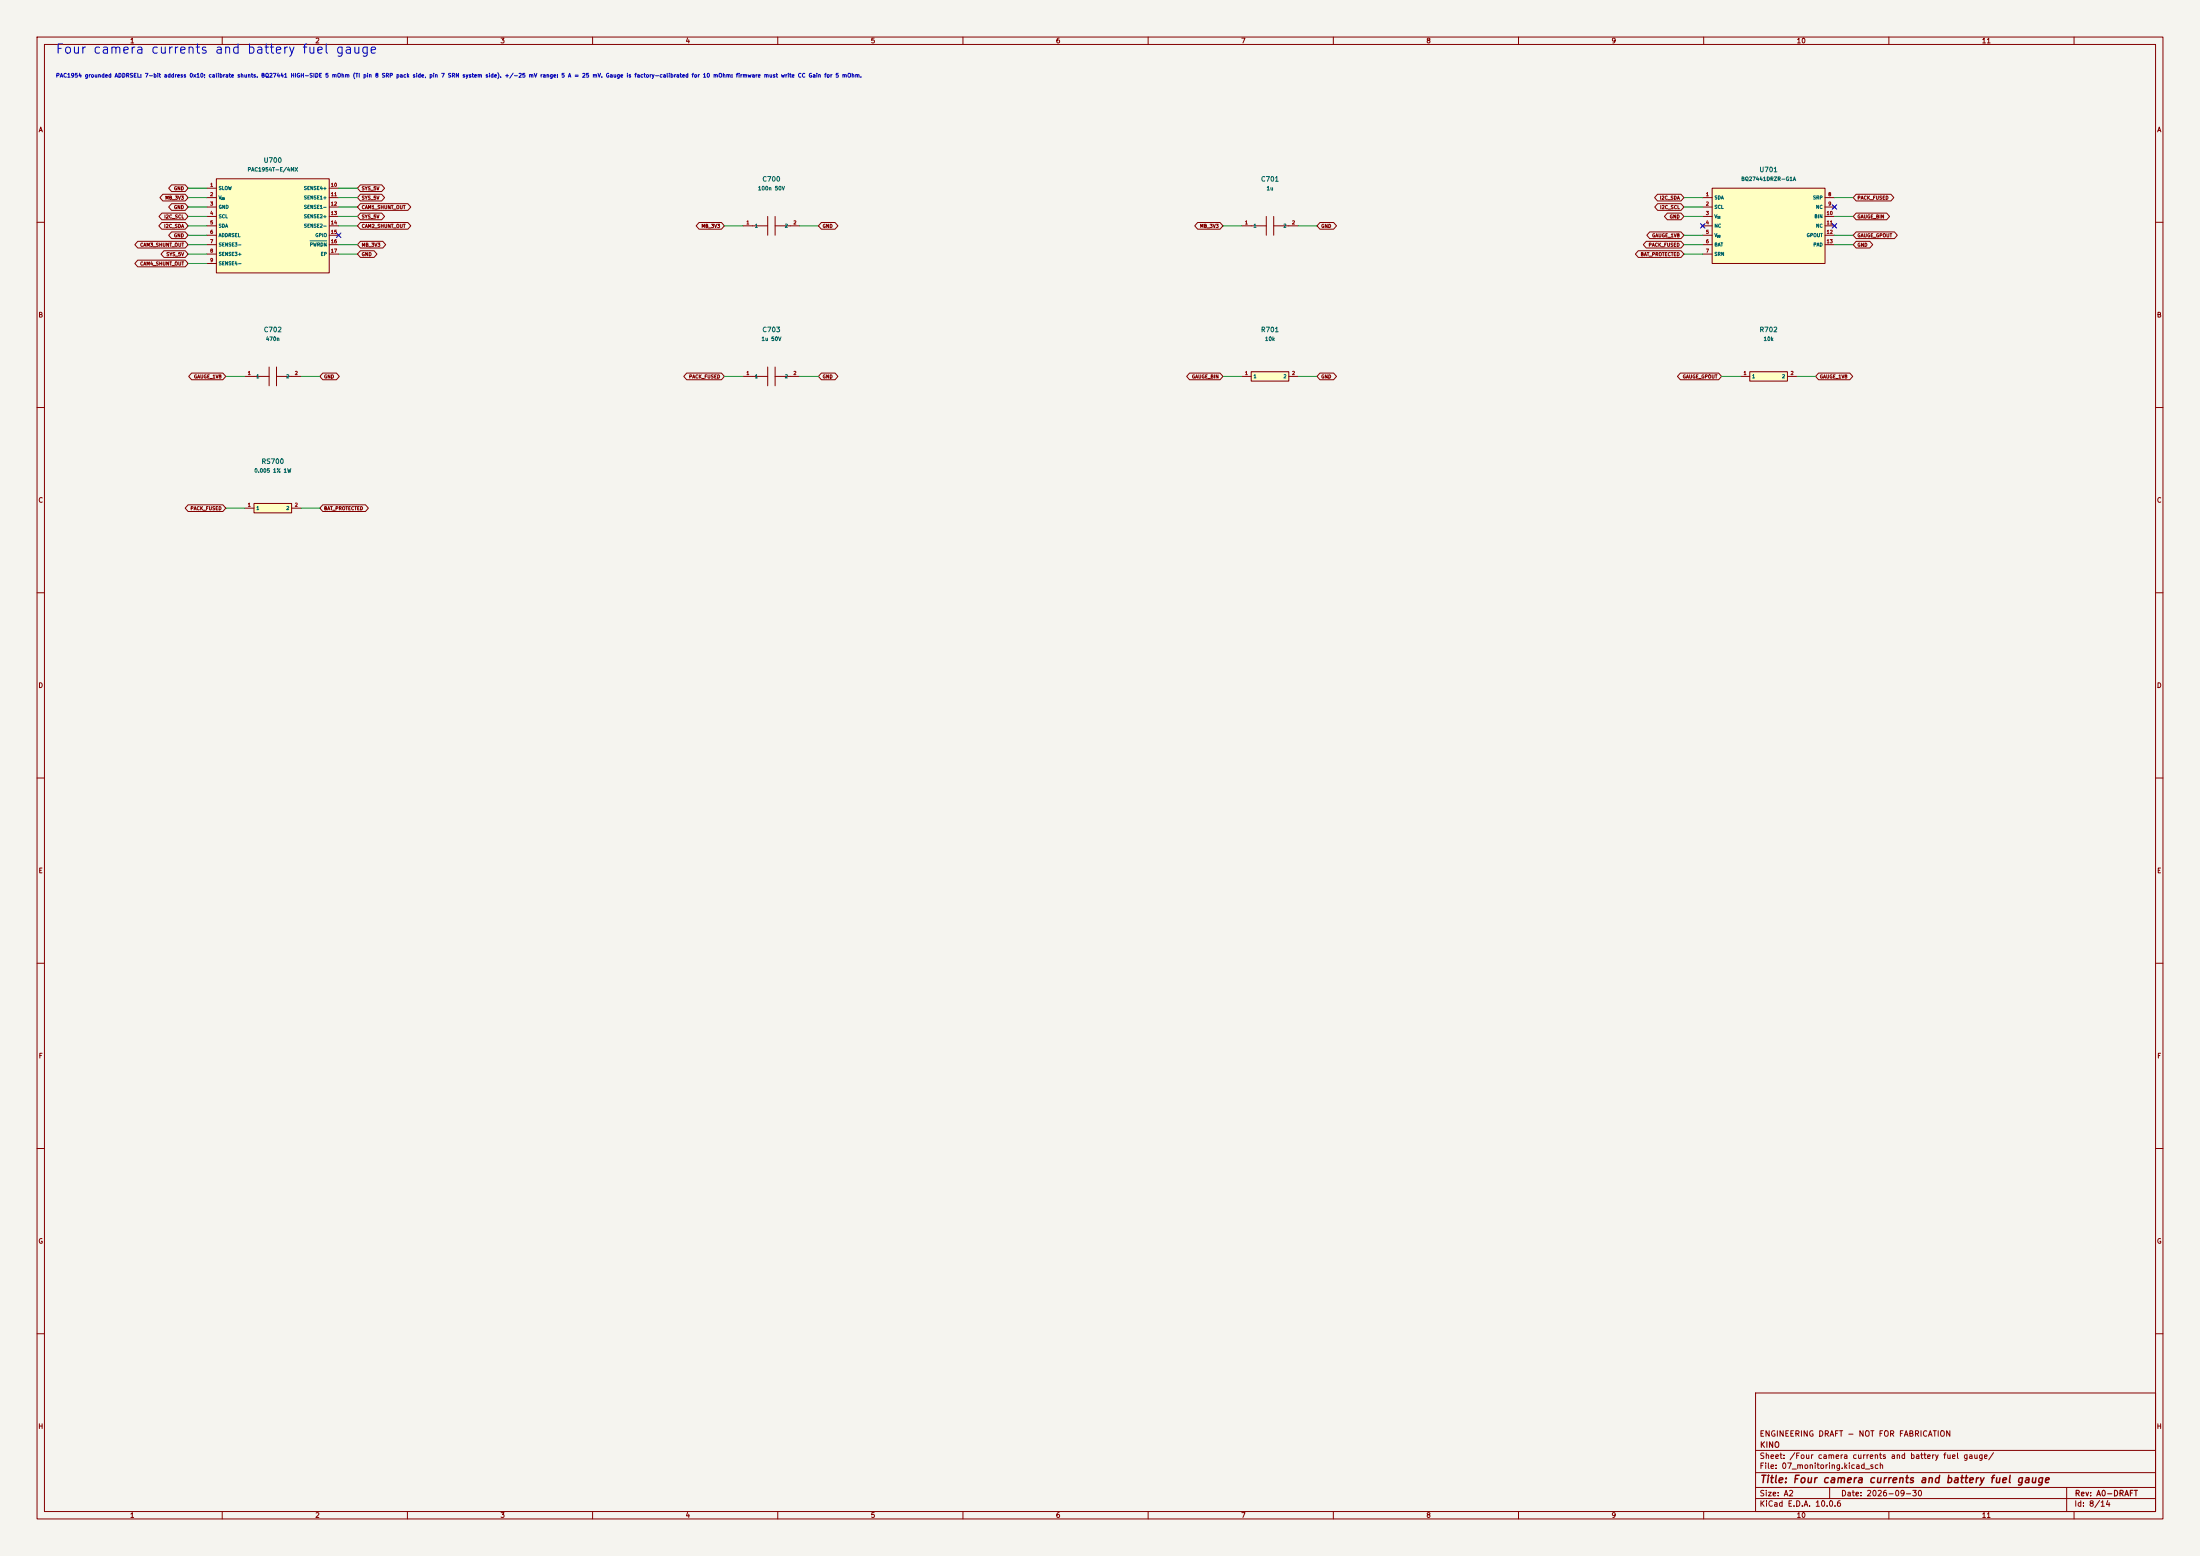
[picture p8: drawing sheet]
(kicad_sch (version 20250114) (generator "eeschema") (generator_version "10.0") (paper "A2")
  (title_block (title "Four camera currents and battery fuel gauge") (date "2026-09-30") (rev "A0-DRAFT")
   (company "KINO") (comment 1 "ENGINEERING DRAFT - NOT FOR FABRICATION"))
(lib_symbols (symbol "KINO_A0:U700" (pin_names (offset 0.508)) (in_bom yes) (on_board yes)
   (property "Reference" "U" (at 0 16.509999999999998 0) (effects (font (size 1.27 1.27))))
   (property "Value" "PAC1954T-E/4MX" (at 0 13.969999999999999 0) (effects (font (size 1.0 1.0))))
   (property "Footprint" "KINO_A0:VQFN-16-1EP_3x3mm_P0.5mm_EP1.1x1.1mm_Pin1Corner" (at 0 0 0) (effects (font (size 1.27 1.27)) (hide yes)))
   (property "Datasheet" "https://ww1.microchip.com/downloads/en/DeviceDoc/PAC195X-Data-Sheet-20006539.pdf" (at 0 0 0) (effects (font (size 1.27 1.27)) (hide yes)))
   (symbol "U700_0_1" (rectangle (start -15.24 12.7) (end 15.24 -12.7) (stroke (width 0.25) (type default)) (fill (type background))))
   (symbol "U700_1_1" (pin input line (at -17.78 10.16 0) (length 2.54) (name "SLOW" (effects (font (size 0.9 0.9)))) (number "1" (effects (font (size 0.9 0.9)))))(pin power_in line (at -17.78 7.62 0) (length 2.54) (name "V_{DD}" (effects (font (size 0.9 0.9)))) (number "2" (effects (font (size 0.9 0.9)))))(pin power_in line (at -17.78 5.08 0) (length 2.54) (name "GND" (effects (font (size 0.9 0.9)))) (number "3" (effects (font (size 0.9 0.9)))))(pin input line (at -17.78 2.54 0) (length 2.54) (name "SCL" (effects (font (size 0.9 0.9)))) (number "4" (effects (font (size 0.9 0.9)))))(pin bidirectional line (at -17.78 0.0 0) (length 2.54) (name "SDA" (effects (font (size 0.9 0.9)))) (number "5" (effects (font (size 0.9 0.9)))))(pin passive line (at -17.78 -2.539999999999999 0) (length 2.54) (name "ADDRSEL" (effects (font (size 0.9 0.9)))) (number "6" (effects (font (size 0.9 0.9)))))(pin input line (at -17.78 -5.08 0) (length 2.54) (name "SENSE3-" (effects (font (size 0.9 0.9)))) (number "7" (effects (font (size 0.9 0.9)))))(pin input line (at -17.78 -7.620000000000001 0) (length 2.54) (name "SENSE3+" (effects (font (size 0.9 0.9)))) (number "8" (effects (font (size 0.9 0.9)))))(pin input line (at -17.78 -10.16 0) (length 2.54) (name "SENSE4-" (effects (font (size 0.9 0.9)))) (number "9" (effects (font (size 0.9 0.9)))))(pin input line (at 17.78 10.16 180) (length 2.54) (name "SENSE4+" (effects (font (size 0.9 0.9)))) (number "10" (effects (font (size 0.9 0.9)))))(pin input line (at 17.78 7.62 180) (length 2.54) (name "SENSE1+" (effects (font (size 0.9 0.9)))) (number "11" (effects (font (size 0.9 0.9)))))(pin input line (at 17.78 5.08 180) (length 2.54) (name "SENSE1-" (effects (font (size 0.9 0.9)))) (number "12" (effects (font (size 0.9 0.9)))))(pin input line (at 17.78 2.54 180) (length 2.54) (name "SENSE2+" (effects (font (size 0.9 0.9)))) (number "13" (effects (font (size 0.9 0.9)))))(pin input line (at 17.78 0.0 180) (length 2.54) (name "SENSE2-" (effects (font (size 0.9 0.9)))) (number "14" (effects (font (size 0.9 0.9)))))(pin bidirectional line (at 17.78 -2.539999999999999 180) (length 2.54) (name "GPIO" (effects (font (size 0.9 0.9)))) (number "15" (effects (font (size 0.9 0.9)))))(pin input line (at 17.78 -5.08 180) (length 2.54) (name "~{PWRDN}" (effects (font (size 0.9 0.9)))) (number "16" (effects (font (size 0.9 0.9)))))(pin passive line (at 17.78 -7.620000000000001 180) (length 2.54) (name "EP" (effects (font (size 0.9 0.9)))) (number "17" (effects (font (size 0.9 0.9)))))))(symbol "KINO_A0:C700" (pin_names (offset 0.508)) (in_bom yes) (on_board yes)
   (property "Reference" "C" (at 0 11.43 0) (effects (font (size 1.27 1.27))))
   (property "Value" "100n 50V" (at 0 8.89 0) (effects (font (size 1.0 1.0))))
   (property "Footprint" "Capacitor_SMD:C_0603_1608Metric" (at 0 0 0) (effects (font (size 1.27 1.27)) (hide yes)))
   (property "Datasheet" "https://www.yageogroup.com/component-documentation/download/specsheet/CC0603KRX7R9BB104" (at 0 0 0) (effects (font (size 1.27 1.27)) (hide yes)))
   (symbol "C700_0_1" (polyline (pts (xy -1 -2.54) (xy -1 2.54)) (stroke (width 0.25) (type default)) (fill (type none)))(polyline (pts (xy 1 -2.54) (xy 1 2.54)) (stroke (width 0.25) (type default)) (fill (type none)))(polyline (pts (xy -5.08 0) (xy -1 0)) (stroke (width 0.15) (type default)) (fill (type none)))(polyline (pts (xy 1 0) (xy 5.08 0)) (stroke (width 0.15) (type default)) (fill (type none))))
   (symbol "C700_1_1" (pin passive line (at -7.62 0 0) (length 2.54) (name "1" (effects (font (size 0.9 0.9)))) (number "1" (effects (font (size 0.9 0.9)))))(pin passive line (at 7.62 0 180) (length 2.54) (name "2" (effects (font (size 0.9 0.9)))) (number "2" (effects (font (size 0.9 0.9)))))))(symbol "KINO_A0:C701" (pin_names (offset 0.508)) (in_bom yes) (on_board yes)
   (property "Reference" "C" (at 0 11.43 0) (effects (font (size 1.27 1.27))))
   (property "Value" "1u" (at 0 8.89 0) (effects (font (size 1.0 1.0))))
   (property "Footprint" "Capacitor_SMD:C_0603_1608Metric" (at 0 0 0) (effects (font (size 1.27 1.27)) (hide yes)))
   (property "Datasheet" "https://weblib.samsungsem.com/mlcc/mlcc-ec-data-sheet.do?partNumber=CL10A105KB8NNN" (at 0 0 0) (effects (font (size 1.27 1.27)) (hide yes)))
   (symbol "C701_0_1" (polyline (pts (xy -1 -2.54) (xy -1 2.54)) (stroke (width 0.25) (type default)) (fill (type none)))(polyline (pts (xy 1 -2.54) (xy 1 2.54)) (stroke (width 0.25) (type default)) (fill (type none)))(polyline (pts (xy -5.08 0) (xy -1 0)) (stroke (width 0.15) (type default)) (fill (type none)))(polyline (pts (xy 1 0) (xy 5.08 0)) (stroke (width 0.15) (type default)) (fill (type none))))
   (symbol "C701_1_1" (pin passive line (at -7.62 0 0) (length 2.54) (name "1" (effects (font (size 0.9 0.9)))) (number "1" (effects (font (size 0.9 0.9)))))(pin passive line (at 7.62 0 180) (length 2.54) (name "2" (effects (font (size 0.9 0.9)))) (number "2" (effects (font (size 0.9 0.9)))))))(symbol "KINO_A0:U701" (pin_names (offset 0.508)) (in_bom yes) (on_board yes)
   (property "Reference" "U" (at 0 13.97 0) (effects (font (size 1.27 1.27))))
   (property "Value" "BQ27441DRZR-G1A" (at 0 11.43 0) (effects (font (size 1.0 1.0))))
   (property "Footprint" "Package_SON:Texas_S-PDSO-N12" (at 0 0 0) (effects (font (size 1.27 1.27)) (hide yes)))
   (property "Datasheet" "http://www.ti.com/lit/ds/symlink/bq27441-g1.pdf" (at 0 0 0) (effects (font (size 1.27 1.27)) (hide yes)))
   (symbol "U701_0_1" (rectangle (start -15.24 10.16) (end 15.24 -10.16) (stroke (width 0.25) (type default)) (fill (type background))))
   (symbol "U701_1_1" (pin bidirectional line (at -17.78 7.62 0) (length 2.54) (name "SDA" (effects (font (size 0.9 0.9)))) (number "1" (effects (font (size 0.9 0.9)))))(pin input line (at -17.78 5.08 0) (length 2.54) (name "SCL" (effects (font (size 0.9 0.9)))) (number "2" (effects (font (size 0.9 0.9)))))(pin power_in line (at -17.78 2.54 0) (length 2.54) (name "V_{SS}" (effects (font (size 0.9 0.9)))) (number "3" (effects (font (size 0.9 0.9)))))(pin no_connect line (at -17.78 0.0 0) (length 2.54) (name "NC" (effects (font (size 0.9 0.9)))) (number "4" (effects (font (size 0.9 0.9)))))(pin power_out line (at -17.78 -2.54 0) (length 2.54) (name "V_{DD}" (effects (font (size 0.9 0.9)))) (number "5" (effects (font (size 0.9 0.9)))))(pin power_in line (at -17.78 -5.079999999999999 0) (length 2.54) (name "BAT" (effects (font (size 0.9 0.9)))) (number "6" (effects (font (size 0.9 0.9)))))(pin input line (at -17.78 -7.62 0) (length 2.54) (name "SRN" (effects (font (size 0.9 0.9)))) (number "7" (effects (font (size 0.9 0.9)))))(pin input line (at 17.78 7.62 180) (length 2.54) (name "SRP" (effects (font (size 0.9 0.9)))) (number "8" (effects (font (size 0.9 0.9)))))(pin no_connect line (at 17.78 5.08 180) (length 2.54) (name "NC" (effects (font (size 0.9 0.9)))) (number "9" (effects (font (size 0.9 0.9)))))(pin input line (at 17.78 2.54 180) (length 2.54) (name "BIN" (effects (font (size 0.9 0.9)))) (number "10" (effects (font (size 0.9 0.9)))))(pin no_connect line (at 17.78 0.0 180) (length 2.54) (name "NC" (effects (font (size 0.9 0.9)))) (number "11" (effects (font (size 0.9 0.9)))))(pin output line (at 17.78 -2.54 180) (length 2.54) (name "GPOUT" (effects (font (size 0.9 0.9)))) (number "12" (effects (font (size 0.9 0.9)))))(pin power_in line (at 17.78 -5.079999999999999 180) (length 2.54) (name "PAD" (effects (font (size 0.9 0.9)))) (number "13" (effects (font (size 0.9 0.9)))))))(symbol "KINO_A0:C702" (pin_names (offset 0.508)) (in_bom yes) (on_board yes)
   (property "Reference" "C" (at 0 11.43 0) (effects (font (size 1.27 1.27))))
   (property "Value" "470n" (at 0 8.89 0) (effects (font (size 1.0 1.0))))
   (property "Footprint" "Capacitor_SMD:C_0603_1608Metric" (at 0 0 0) (effects (font (size 1.27 1.27)) (hide yes)))
   (property "Datasheet" "https://weblib.samsungsem.com/mlcc/mlcc-ec-data-sheet.do?partNumber=CL10B474KA8NNN" (at 0 0 0) (effects (font (size 1.27 1.27)) (hide yes)))
   (symbol "C702_0_1" (polyline (pts (xy -1 -2.54) (xy -1 2.54)) (stroke (width 0.25) (type default)) (fill (type none)))(polyline (pts (xy 1 -2.54) (xy 1 2.54)) (stroke (width 0.25) (type default)) (fill (type none)))(polyline (pts (xy -5.08 0) (xy -1 0)) (stroke (width 0.15) (type default)) (fill (type none)))(polyline (pts (xy 1 0) (xy 5.08 0)) (stroke (width 0.15) (type default)) (fill (type none))))
   (symbol "C702_1_1" (pin passive line (at -7.62 0 0) (length 2.54) (name "1" (effects (font (size 0.9 0.9)))) (number "1" (effects (font (size 0.9 0.9)))))(pin passive line (at 7.62 0 180) (length 2.54) (name "2" (effects (font (size 0.9 0.9)))) (number "2" (effects (font (size 0.9 0.9)))))))(symbol "KINO_A0:C703" (pin_names (offset 0.508)) (in_bom yes) (on_board yes)
   (property "Reference" "C" (at 0 11.43 0) (effects (font (size 1.27 1.27))))
   (property "Value" "1u 50V" (at 0 8.89 0) (effects (font (size 1.0 1.0))))
   (property "Footprint" "Capacitor_SMD:C_0603_1608Metric" (at 0 0 0) (effects (font (size 1.27 1.27)) (hide yes)))
   (property "Datasheet" "" (at 0 0 0) (effects (font (size 1.27 1.27)) (hide yes)))
   (symbol "C703_0_1" (polyline (pts (xy -1 -2.54) (xy -1 2.54)) (stroke (width 0.25) (type default)) (fill (type none)))(polyline (pts (xy 1 -2.54) (xy 1 2.54)) (stroke (width 0.25) (type default)) (fill (type none)))(polyline (pts (xy -5.08 0) (xy -1 0)) (stroke (width 0.15) (type default)) (fill (type none)))(polyline (pts (xy 1 0) (xy 5.08 0)) (stroke (width 0.15) (type default)) (fill (type none))))
   (symbol "C703_1_1" (pin passive line (at -7.62 0 0) (length 2.54) (name "1" (effects (font (size 0.9 0.9)))) (number "1" (effects (font (size 0.9 0.9)))))(pin passive line (at 7.62 0 180) (length 2.54) (name "2" (effects (font (size 0.9 0.9)))) (number "2" (effects (font (size 0.9 0.9)))))))(symbol "KINO_A0:R701" (pin_names (offset 0.508)) (in_bom yes) (on_board yes)
   (property "Reference" "R" (at 0 11.43 0) (effects (font (size 1.27 1.27))))
   (property "Value" "10k" (at 0 8.89 0) (effects (font (size 1.0 1.0))))
   (property "Footprint" "Resistor_SMD:R_0603_1608Metric" (at 0 0 0) (effects (font (size 1.27 1.27)) (hide yes)))
   (property "Datasheet" "https://www.yageogroup.com/component-documentation/download/specsheet/RC0603FR-0710KL" (at 0 0 0) (effects (font (size 1.27 1.27)) (hide yes)))
   (symbol "R701_0_1" (rectangle (start -5.08 1.27) (end 5.08 -1.27) (stroke (width 0.25) (type default)) (fill (type background))))
   (symbol "R701_1_1" (pin passive line (at -7.62 0 0) (length 2.54) (name "1" (effects (font (size 0.9 0.9)))) (number "1" (effects (font (size 0.9 0.9)))))(pin passive line (at 7.62 0 180) (length 2.54) (name "2" (effects (font (size 0.9 0.9)))) (number "2" (effects (font (size 0.9 0.9)))))))(symbol "KINO_A0:R702" (pin_names (offset 0.508)) (in_bom yes) (on_board yes)
   (property "Reference" "R" (at 0 11.43 0) (effects (font (size 1.27 1.27))))
   (property "Value" "10k" (at 0 8.89 0) (effects (font (size 1.0 1.0))))
   (property "Footprint" "Resistor_SMD:R_0603_1608Metric" (at 0 0 0) (effects (font (size 1.27 1.27)) (hide yes)))
   (property "Datasheet" "https://www.yageogroup.com/component-documentation/download/specsheet/RC0603FR-0710KL" (at 0 0 0) (effects (font (size 1.27 1.27)) (hide yes)))
   (symbol "R702_0_1" (rectangle (start -5.08 1.27) (end 5.08 -1.27) (stroke (width 0.25) (type default)) (fill (type background))))
   (symbol "R702_1_1" (pin passive line (at -7.62 0 0) (length 2.54) (name "1" (effects (font (size 0.9 0.9)))) (number "1" (effects (font (size 0.9 0.9)))))(pin passive line (at 7.62 0 180) (length 2.54) (name "2" (effects (font (size 0.9 0.9)))) (number "2" (effects (font (size 0.9 0.9)))))))(symbol "KINO_A0:RS700" (pin_names (offset 0.508)) (in_bom yes) (on_board yes)
   (property "Reference" "RS" (at 0 11.43 0) (effects (font (size 1.27 1.27))))
   (property "Value" "0.005 1% 1W" (at 0 8.89 0) (effects (font (size 1.0 1.0))))
   (property "Footprint" "Resistor_SMD:R_1206_3216Metric" (at 0 0 0) (effects (font (size 1.27 1.27)) (hide yes)))
   (property "Datasheet" "https://www.vishay.com/en/product/30122/" (at 0 0 0) (effects (font (size 1.27 1.27)) (hide yes)))
   (symbol "RS700_0_1" (rectangle (start -5.08 1.27) (end 5.08 -1.27) (stroke (width 0.25) (type default)) (fill (type background))))
   (symbol "RS700_1_1" (pin passive line (at -7.62 0 0) (length 2.54) (name "1" (effects (font (size 0.9 0.9)))) (number "1" (effects (font (size 0.9 0.9)))))(pin passive line (at 7.62 0 180) (length 2.54) (name "2" (effects (font (size 0.9 0.9)))) (number "2" (effects (font (size 0.9 0.9))))))))
(text "Four camera currents and battery fuel gauge" (at 15 12 0) (effects (font (size 2.5 2.5)) (justify left top)))
(text "PAC1954 grounded ADDRSEL: 7-bit address 0x10; calibrate shunts. BQ27441 HIGH-SIDE 5 mOhm (TI pin 8 SRP pack side, pin 7 SRN system side). +/-25 mV range: 5 A = 25 mV. Gauge is factory-calibrated for 10 mOhm: firmware must write CC Gain for 5 mOhm." (at 15 20 0) (effects (font (size 1.05 1.05)) (justify left top)))
(symbol (lib_id "KINO_A0:U700") (at 73.66 60.959999999999994 0) (unit 1) (in_bom yes) (on_board yes) (dnp no)
    (property "Reference" "U700" (at 73.66 43.25999999999999 0) (effects (font (size 1.27 1.27))))
    (property "Value" "PAC1954T-E/4MX" (at 73.66 45.75999999999999 0) (effects (font (size 1.0 1.0))))
    (property "Footprint" "KINO_A0:VQFN-16-1EP_3x3mm_P0.5mm_EP1.1x1.1mm_Pin1Corner" (at 73.66 60.959999999999994 0) (effects (font (size 1 1)) (hide yes)))
    (property "Datasheet" "https://ww1.microchip.com/downloads/en/DeviceDoc/PAC195X-Data-Sheet-20006539.pdf" (at 73.66 60.959999999999994 0) (effects (font (size 1 1)) (hide yes)))
    (property "Design note" "ADDRSEL tied to GND (pin 6 to the exposed pad) gives 7-bit 0x10 (Microchip evaluation guide section 4.6); the only PAC1954 on the bus, so no strap resistor. PWRDN high enables; SLOW low gives default sample rate." (at 73.66 60.959999999999994 0) (effects (font (size 1 1)) (hide yes))) (pin "1")(pin "2")(pin "3")(pin "4")(pin "5")(pin "6")(pin "7")(pin "8")(pin "9")(pin "10")(pin "11")(pin "12")(pin "13")(pin "14")(pin "15")(pin "16")(pin "17"))
(wire (pts (xy 55.879999999999995 50.8) (xy 50.8 50.8)) (stroke (width 0) (type default)))
(global_label "GND" (shape bidirectional) (at 50.8 50.8 0) (effects (font (size 0.9 0.9)) (justify right))
    (property "Intersheetrefs" "${INTERSHEET_REFS}" (at 50.8 50.8 0) (effects (font (size 0.8 0.8)) (hide yes))))
(wire (pts (xy 55.879999999999995 53.339999999999996) (xy 50.8 53.339999999999996)) (stroke (width 0) (type default)))
(global_label "MB_3V3" (shape bidirectional) (at 50.8 53.339999999999996 0) (effects (font (size 0.9 0.9)) (justify right))
    (property "Intersheetrefs" "${INTERSHEET_REFS}" (at 50.8 53.339999999999996 0) (effects (font (size 0.8 0.8)) (hide yes))))
(wire (pts (xy 55.879999999999995 55.879999999999995) (xy 50.8 55.879999999999995)) (stroke (width 0) (type default)))
(global_label "GND" (shape bidirectional) (at 50.8 55.879999999999995 0) (effects (font (size 0.9 0.9)) (justify right))
    (property "Intersheetrefs" "${INTERSHEET_REFS}" (at 50.8 55.879999999999995 0) (effects (font (size 0.8 0.8)) (hide yes))))
(wire (pts (xy 55.879999999999995 58.419999999999995) (xy 50.8 58.419999999999995)) (stroke (width 0) (type default)))
(global_label "I2C_SCL" (shape bidirectional) (at 50.8 58.419999999999995 0) (effects (font (size 0.9 0.9)) (justify right))
    (property "Intersheetrefs" "${INTERSHEET_REFS}" (at 50.8 58.419999999999995 0) (effects (font (size 0.8 0.8)) (hide yes))))
(wire (pts (xy 55.879999999999995 60.959999999999994) (xy 50.8 60.959999999999994)) (stroke (width 0) (type default)))
(global_label "I2C_SDA" (shape bidirectional) (at 50.8 60.959999999999994 0) (effects (font (size 0.9 0.9)) (justify right))
    (property "Intersheetrefs" "${INTERSHEET_REFS}" (at 50.8 60.959999999999994 0) (effects (font (size 0.8 0.8)) (hide yes))))
(wire (pts (xy 55.879999999999995 63.49999999999999) (xy 50.8 63.49999999999999)) (stroke (width 0) (type default)))
(global_label "GND" (shape bidirectional) (at 50.8 63.49999999999999 0) (effects (font (size 0.9 0.9)) (justify right))
    (property "Intersheetrefs" "${INTERSHEET_REFS}" (at 50.8 63.49999999999999 0) (effects (font (size 0.8 0.8)) (hide yes))))
(wire (pts (xy 55.879999999999995 66.03999999999999) (xy 50.8 66.03999999999999)) (stroke (width 0) (type default)))
(global_label "CAM3_SHUNT_OUT" (shape bidirectional) (at 50.8 66.03999999999999 0) (effects (font (size 0.9 0.9)) (justify right))
    (property "Intersheetrefs" "${INTERSHEET_REFS}" (at 50.8 66.03999999999999 0) (effects (font (size 0.8 0.8)) (hide yes))))
(wire (pts (xy 55.879999999999995 68.58) (xy 50.8 68.58)) (stroke (width 0) (type default)))
(global_label "SYS_5V" (shape bidirectional) (at 50.8 68.58 0) (effects (font (size 0.9 0.9)) (justify right))
    (property "Intersheetrefs" "${INTERSHEET_REFS}" (at 50.8 68.58 0) (effects (font (size 0.8 0.8)) (hide yes))))
(wire (pts (xy 55.879999999999995 71.11999999999999) (xy 50.8 71.11999999999999)) (stroke (width 0) (type default)))
(global_label "CAM4_SHUNT_OUT" (shape bidirectional) (at 50.8 71.11999999999999 0) (effects (font (size 0.9 0.9)) (justify right))
    (property "Intersheetrefs" "${INTERSHEET_REFS}" (at 50.8 71.11999999999999 0) (effects (font (size 0.8 0.8)) (hide yes))))
(wire (pts (xy 91.44 50.8) (xy 96.52 50.8)) (stroke (width 0) (type default)))
(global_label "SYS_5V" (shape bidirectional) (at 96.52 50.8 180) (effects (font (size 0.9 0.9)) (justify left))
    (property "Intersheetrefs" "${INTERSHEET_REFS}" (at 96.52 50.8 180) (effects (font (size 0.8 0.8)) (hide yes))))
(wire (pts (xy 91.44 53.339999999999996) (xy 96.52 53.339999999999996)) (stroke (width 0) (type default)))
(global_label "SYS_5V" (shape bidirectional) (at 96.52 53.339999999999996 180) (effects (font (size 0.9 0.9)) (justify left))
    (property "Intersheetrefs" "${INTERSHEET_REFS}" (at 96.52 53.339999999999996 180) (effects (font (size 0.8 0.8)) (hide yes))))
(wire (pts (xy 91.44 55.879999999999995) (xy 96.52 55.879999999999995)) (stroke (width 0) (type default)))
(global_label "CAM1_SHUNT_OUT" (shape bidirectional) (at 96.52 55.879999999999995 180) (effects (font (size 0.9 0.9)) (justify left))
    (property "Intersheetrefs" "${INTERSHEET_REFS}" (at 96.52 55.879999999999995 180) (effects (font (size 0.8 0.8)) (hide yes))))
(wire (pts (xy 91.44 58.419999999999995) (xy 96.52 58.419999999999995)) (stroke (width 0) (type default)))
(global_label "SYS_5V" (shape bidirectional) (at 96.52 58.419999999999995 180) (effects (font (size 0.9 0.9)) (justify left))
    (property "Intersheetrefs" "${INTERSHEET_REFS}" (at 96.52 58.419999999999995 180) (effects (font (size 0.8 0.8)) (hide yes))))
(wire (pts (xy 91.44 60.959999999999994) (xy 96.52 60.959999999999994)) (stroke (width 0) (type default)))
(global_label "CAM2_SHUNT_OUT" (shape bidirectional) (at 96.52 60.959999999999994 180) (effects (font (size 0.9 0.9)) (justify left))
    (property "Intersheetrefs" "${INTERSHEET_REFS}" (at 96.52 60.959999999999994 180) (effects (font (size 0.8 0.8)) (hide yes))))
(no_connect (at 91.44 63.49999999999999))
(wire (pts (xy 91.44 66.03999999999999) (xy 96.52 66.03999999999999)) (stroke (width 0) (type default)))
(global_label "MB_3V3" (shape bidirectional) (at 96.52 66.03999999999999 180) (effects (font (size 0.9 0.9)) (justify left))
    (property "Intersheetrefs" "${INTERSHEET_REFS}" (at 96.52 66.03999999999999 180) (effects (font (size 0.8 0.8)) (hide yes))))
(wire (pts (xy 91.44 68.58) (xy 96.52 68.58)) (stroke (width 0) (type default)))
(global_label "GND" (shape bidirectional) (at 96.52 68.58 180) (effects (font (size 0.9 0.9)) (justify left))
    (property "Intersheetrefs" "${INTERSHEET_REFS}" (at 96.52 68.58 180) (effects (font (size 0.8 0.8)) (hide yes))))
(symbol (lib_id "KINO_A0:C700") (at 208.28 60.959999999999994 0) (unit 1) (in_bom yes) (on_board yes) (dnp no)
    (property "Reference" "C700" (at 208.28 48.339999999999996 0) (effects (font (size 1.27 1.27))))
    (property "Value" "100n 50V" (at 208.28 50.839999999999996 0) (effects (font (size 1.0 1.0))))
    (property "Footprint" "Capacitor_SMD:C_0603_1608Metric" (at 208.28 60.959999999999994 0) (effects (font (size 1 1)) (hide yes)))
    (property "Datasheet" "https://www.yageogroup.com/component-documentation/download/specsheet/CC0603KRX7R9BB104" (at 208.28 60.959999999999994 0) (effects (font (size 1 1)) (hide yes)))
    (property "Design note" "" (at 208.28 60.959999999999994 0) (effects (font (size 1 1)) (hide yes))) (pin "1")(pin "2"))
(wire (pts (xy 200.66 60.959999999999994) (xy 195.57999999999998 60.959999999999994)) (stroke (width 0) (type default)))
(global_label "MB_3V3" (shape bidirectional) (at 195.57999999999998 60.959999999999994 0) (effects (font (size 0.9 0.9)) (justify right))
    (property "Intersheetrefs" "${INTERSHEET_REFS}" (at 195.57999999999998 60.959999999999994 0) (effects (font (size 0.8 0.8)) (hide yes))))
(wire (pts (xy 215.9 60.959999999999994) (xy 220.98000000000002 60.959999999999994)) (stroke (width 0) (type default)))
(global_label "GND" (shape bidirectional) (at 220.98000000000002 60.959999999999994 180) (effects (font (size 0.9 0.9)) (justify left))
    (property "Intersheetrefs" "${INTERSHEET_REFS}" (at 220.98000000000002 60.959999999999994 180) (effects (font (size 0.8 0.8)) (hide yes))))
(symbol (lib_id "KINO_A0:C701") (at 342.9 60.959999999999994 0) (unit 1) (in_bom yes) (on_board yes) (dnp no)
    (property "Reference" "C701" (at 342.9 48.339999999999996 0) (effects (font (size 1.27 1.27))))
    (property "Value" "1u" (at 342.9 50.839999999999996 0) (effects (font (size 1.0 1.0))))
    (property "Footprint" "Capacitor_SMD:C_0603_1608Metric" (at 342.9 60.959999999999994 0) (effects (font (size 1 1)) (hide yes)))
    (property "Datasheet" "https://weblib.samsungsem.com/mlcc/mlcc-ec-data-sheet.do?partNumber=CL10A105KB8NNN" (at 342.9 60.959999999999994 0) (effects (font (size 1 1)) (hide yes)))
    (property "Design note" "" (at 342.9 60.959999999999994 0) (effects (font (size 1 1)) (hide yes))) (pin "1")(pin "2"))
(wire (pts (xy 335.28 60.959999999999994) (xy 330.2 60.959999999999994)) (stroke (width 0) (type default)))
(global_label "MB_3V3" (shape bidirectional) (at 330.2 60.959999999999994 0) (effects (font (size 0.9 0.9)) (justify right))
    (property "Intersheetrefs" "${INTERSHEET_REFS}" (at 330.2 60.959999999999994 0) (effects (font (size 0.8 0.8)) (hide yes))))
(wire (pts (xy 350.52 60.959999999999994) (xy 355.59999999999997 60.959999999999994)) (stroke (width 0) (type default)))
(global_label "GND" (shape bidirectional) (at 355.59999999999997 60.959999999999994 180) (effects (font (size 0.9 0.9)) (justify left))
    (property "Intersheetrefs" "${INTERSHEET_REFS}" (at 355.59999999999997 60.959999999999994 180) (effects (font (size 0.8 0.8)) (hide yes))))
(symbol (lib_id "KINO_A0:U701") (at 477.52 60.959999999999994 0) (unit 1) (in_bom yes) (on_board yes) (dnp no)
    (property "Reference" "U701" (at 477.52 45.8 0) (effects (font (size 1.27 1.27))))
    (property "Value" "BQ27441DRZR-G1A" (at 477.52 48.3 0) (effects (font (size 1.0 1.0))))
    (property "Footprint" "Package_SON:Texas_S-PDSO-N12" (at 477.52 60.959999999999994 0) (effects (font (size 1 1)) (hide yes)))
    (property "Datasheet" "http://www.ti.com/lit/ds/symlink/bq27441-g1.pdf" (at 477.52 60.959999999999994 0) (effects (font (size 1 1)) (hide yes)))
    (property "Design note" "TI SLUSBH1C pin table: SRP (8) Kelvin to RS700 pack side, SRN (7) Kelvin to RS700 system side, BAT (6) Kelvin to pack positive. GPOUT must not float." (at 477.52 60.959999999999994 0) (effects (font (size 1 1)) (hide yes))) (pin "1")(pin "2")(pin "3")(pin "4")(pin "5")(pin "6")(pin "7")(pin "8")(pin "9")(pin "10")(pin "11")(pin "12")(pin "13"))
(wire (pts (xy 459.74 53.339999999999996) (xy 454.66 53.339999999999996)) (stroke (width 0) (type default)))
(global_label "I2C_SDA" (shape bidirectional) (at 454.66 53.339999999999996 0) (effects (font (size 0.9 0.9)) (justify right))
    (property "Intersheetrefs" "${INTERSHEET_REFS}" (at 454.66 53.339999999999996 0) (effects (font (size 0.8 0.8)) (hide yes))))
(wire (pts (xy 459.74 55.879999999999995) (xy 454.66 55.879999999999995)) (stroke (width 0) (type default)))
(global_label "I2C_SCL" (shape bidirectional) (at 454.66 55.879999999999995 0) (effects (font (size 0.9 0.9)) (justify right))
    (property "Intersheetrefs" "${INTERSHEET_REFS}" (at 454.66 55.879999999999995 0) (effects (font (size 0.8 0.8)) (hide yes))))
(wire (pts (xy 459.74 58.419999999999995) (xy 454.66 58.419999999999995)) (stroke (width 0) (type default)))
(global_label "GND" (shape bidirectional) (at 454.66 58.419999999999995 0) (effects (font (size 0.9 0.9)) (justify right))
    (property "Intersheetrefs" "${INTERSHEET_REFS}" (at 454.66 58.419999999999995 0) (effects (font (size 0.8 0.8)) (hide yes))))
(no_connect (at 459.74 60.959999999999994))
(wire (pts (xy 459.74 63.49999999999999) (xy 454.66 63.49999999999999)) (stroke (width 0) (type default)))
(global_label "GAUGE_1V8" (shape bidirectional) (at 454.66 63.49999999999999 0) (effects (font (size 0.9 0.9)) (justify right))
    (property "Intersheetrefs" "${INTERSHEET_REFS}" (at 454.66 63.49999999999999 0) (effects (font (size 0.8 0.8)) (hide yes))))
(wire (pts (xy 459.74 66.03999999999999) (xy 454.66 66.03999999999999)) (stroke (width 0) (type default)))
(global_label "PACK_FUSED" (shape bidirectional) (at 454.66 66.03999999999999 0) (effects (font (size 0.9 0.9)) (justify right))
    (property "Intersheetrefs" "${INTERSHEET_REFS}" (at 454.66 66.03999999999999 0) (effects (font (size 0.8 0.8)) (hide yes))))
(wire (pts (xy 459.74 68.58) (xy 454.66 68.58)) (stroke (width 0) (type default)))
(global_label "BAT_PROTECTED" (shape bidirectional) (at 454.66 68.58 0) (effects (font (size 0.9 0.9)) (justify right))
    (property "Intersheetrefs" "${INTERSHEET_REFS}" (at 454.66 68.58 0) (effects (font (size 0.8 0.8)) (hide yes))))
(wire (pts (xy 495.29999999999995 53.339999999999996) (xy 500.37999999999994 53.339999999999996)) (stroke (width 0) (type default)))
(global_label "PACK_FUSED" (shape bidirectional) (at 500.37999999999994 53.339999999999996 180) (effects (font (size 0.9 0.9)) (justify left))
    (property "Intersheetrefs" "${INTERSHEET_REFS}" (at 500.37999999999994 53.339999999999996 180) (effects (font (size 0.8 0.8)) (hide yes))))
(no_connect (at 495.29999999999995 55.879999999999995))
(wire (pts (xy 495.29999999999995 58.419999999999995) (xy 500.37999999999994 58.419999999999995)) (stroke (width 0) (type default)))
(global_label "GAUGE_BIN" (shape bidirectional) (at 500.37999999999994 58.419999999999995 180) (effects (font (size 0.9 0.9)) (justify left))
    (property "Intersheetrefs" "${INTERSHEET_REFS}" (at 500.37999999999994 58.419999999999995 180) (effects (font (size 0.8 0.8)) (hide yes))))
(no_connect (at 495.29999999999995 60.959999999999994))
(wire (pts (xy 495.29999999999995 63.49999999999999) (xy 500.37999999999994 63.49999999999999)) (stroke (width 0) (type default)))
(global_label "GAUGE_GPOUT" (shape bidirectional) (at 500.37999999999994 63.49999999999999 180) (effects (font (size 0.9 0.9)) (justify left))
    (property "Intersheetrefs" "${INTERSHEET_REFS}" (at 500.37999999999994 63.49999999999999 180) (effects (font (size 0.8 0.8)) (hide yes))))
(wire (pts (xy 495.29999999999995 66.03999999999999) (xy 500.37999999999994 66.03999999999999)) (stroke (width 0) (type default)))
(global_label "GND" (shape bidirectional) (at 500.37999999999994 66.03999999999999 180) (effects (font (size 0.9 0.9)) (justify left))
    (property "Intersheetrefs" "${INTERSHEET_REFS}" (at 500.37999999999994 66.03999999999999 180) (effects (font (size 0.8 0.8)) (hide yes))))
(symbol (lib_id "KINO_A0:C702") (at 73.66 101.60000000000001 0) (unit 1) (in_bom yes) (on_board yes) (dnp no)
    (property "Reference" "C702" (at 73.66 88.98 0) (effects (font (size 1.27 1.27))))
    (property "Value" "470n" (at 73.66 91.48 0) (effects (font (size 1.0 1.0))))
    (property "Footprint" "Capacitor_SMD:C_0603_1608Metric" (at 73.66 101.60000000000001 0) (effects (font (size 1 1)) (hide yes)))
    (property "Datasheet" "https://weblib.samsungsem.com/mlcc/mlcc-ec-data-sheet.do?partNumber=CL10B474KA8NNN" (at 73.66 101.60000000000001 0) (effects (font (size 1 1)) (hide yes)))
    (property "Design note" "" (at 73.66 101.60000000000001 0) (effects (font (size 1 1)) (hide yes))) (pin "1")(pin "2"))
(wire (pts (xy 66.03999999999999 101.60000000000001) (xy 60.959999999999994 101.60000000000001)) (stroke (width 0) (type default)))
(global_label "GAUGE_1V8" (shape bidirectional) (at 60.959999999999994 101.60000000000001 0) (effects (font (size 0.9 0.9)) (justify right))
    (property "Intersheetrefs" "${INTERSHEET_REFS}" (at 60.959999999999994 101.60000000000001 0) (effects (font (size 0.8 0.8)) (hide yes))))
(wire (pts (xy 81.28 101.60000000000001) (xy 86.36 101.60000000000001)) (stroke (width 0) (type default)))
(global_label "GND" (shape bidirectional) (at 86.36 101.60000000000001 180) (effects (font (size 0.9 0.9)) (justify left))
    (property "Intersheetrefs" "${INTERSHEET_REFS}" (at 86.36 101.60000000000001 180) (effects (font (size 0.8 0.8)) (hide yes))))
(symbol (lib_id "KINO_A0:C703") (at 208.28 101.60000000000001 0) (unit 1) (in_bom yes) (on_board yes) (dnp no)
    (property "Reference" "C703" (at 208.28 88.98 0) (effects (font (size 1.27 1.27))))
    (property "Value" "1u 50V" (at 208.28 91.48 0) (effects (font (size 1.0 1.0))))
    (property "Footprint" "Capacitor_SMD:C_0603_1608Metric" (at 208.28 101.60000000000001 0) (effects (font (size 1 1)) (hide yes)))
    (property "Datasheet" "" (at 208.28 101.60000000000001 0) (effects (font (size 1 1)) (hide yes)))
    (property "Design note" "TI: 1 uF from BAT to VSS, close to the gauge." (at 208.28 101.60000000000001 0) (effects (font (size 1 1)) (hide yes))) (pin "1")(pin "2"))
(wire (pts (xy 200.66 101.60000000000001) (xy 195.57999999999998 101.60000000000001)) (stroke (width 0) (type default)))
(global_label "PACK_FUSED" (shape bidirectional) (at 195.57999999999998 101.60000000000001 0) (effects (font (size 0.9 0.9)) (justify right))
    (property "Intersheetrefs" "${INTERSHEET_REFS}" (at 195.57999999999998 101.60000000000001 0) (effects (font (size 0.8 0.8)) (hide yes))))
(wire (pts (xy 215.9 101.60000000000001) (xy 220.98000000000002 101.60000000000001)) (stroke (width 0) (type default)))
(global_label "GND" (shape bidirectional) (at 220.98000000000002 101.60000000000001 180) (effects (font (size 0.9 0.9)) (justify left))
    (property "Intersheetrefs" "${INTERSHEET_REFS}" (at 220.98000000000002 101.60000000000001 180) (effects (font (size 0.8 0.8)) (hide yes))))
(symbol (lib_id "KINO_A0:R701") (at 342.9 101.60000000000001 0) (unit 1) (in_bom yes) (on_board yes) (dnp no)
    (property "Reference" "R701" (at 342.9 88.98 0) (effects (font (size 1.27 1.27))))
    (property "Value" "10k" (at 342.9 91.48 0) (effects (font (size 1.0 1.0))))
    (property "Footprint" "Resistor_SMD:R_0603_1608Metric" (at 342.9 101.60000000000001 0) (effects (font (size 1 1)) (hide yes)))
    (property "Datasheet" "https://www.yageogroup.com/component-documentation/download/specsheet/RC0603FR-0710KL" (at 342.9 101.60000000000001 0) (effects (font (size 1 1)) (hide yes)))
    (property "Design note" "Embedded pack: BIN 10k to VSS per TI." (at 342.9 101.60000000000001 0) (effects (font (size 1 1)) (hide yes))) (pin "1")(pin "2"))
(wire (pts (xy 335.28 101.60000000000001) (xy 330.2 101.60000000000001)) (stroke (width 0) (type default)))
(global_label "GAUGE_BIN" (shape bidirectional) (at 330.2 101.60000000000001 0) (effects (font (size 0.9 0.9)) (justify right))
    (property "Intersheetrefs" "${INTERSHEET_REFS}" (at 330.2 101.60000000000001 0) (effects (font (size 0.8 0.8)) (hide yes))))
(wire (pts (xy 350.52 101.60000000000001) (xy 355.59999999999997 101.60000000000001)) (stroke (width 0) (type default)))
(global_label "GND" (shape bidirectional) (at 355.59999999999997 101.60000000000001 180) (effects (font (size 0.9 0.9)) (justify left))
    (property "Intersheetrefs" "${INTERSHEET_REFS}" (at 355.59999999999997 101.60000000000001 180) (effects (font (size 0.8 0.8)) (hide yes))))
(symbol (lib_id "KINO_A0:R702") (at 477.52 101.60000000000001 0) (unit 1) (in_bom yes) (on_board yes) (dnp no)
    (property "Reference" "R702" (at 477.52 88.98 0) (effects (font (size 1.27 1.27))))
    (property "Value" "10k" (at 477.52 91.48 0) (effects (font (size 1.0 1.0))))
    (property "Footprint" "Resistor_SMD:R_0603_1608Metric" (at 477.52 101.60000000000001 0) (effects (font (size 1 1)) (hide yes)))
    (property "Datasheet" "https://www.yageogroup.com/component-documentation/download/specsheet/RC0603FR-0710KL" (at 477.52 101.60000000000001 0) (effects (font (size 1 1)) (hide yes)))
    (property "Design note" "TI: GPOUT must not float; 10k pull-up to the gauge VDD, which stays up with the camera off." (at 477.52 101.60000000000001 0) (effects (font (size 1 1)) (hide yes))) (pin "1")(pin "2"))
(wire (pts (xy 469.9 101.60000000000001) (xy 464.82 101.60000000000001)) (stroke (width 0) (type default)))
(global_label "GAUGE_GPOUT" (shape bidirectional) (at 464.82 101.60000000000001 0) (effects (font (size 0.9 0.9)) (justify right))
    (property "Intersheetrefs" "${INTERSHEET_REFS}" (at 464.82 101.60000000000001 0) (effects (font (size 0.8 0.8)) (hide yes))))
(wire (pts (xy 485.14 101.60000000000001) (xy 490.21999999999997 101.60000000000001)) (stroke (width 0) (type default)))
(global_label "GAUGE_1V8" (shape bidirectional) (at 490.21999999999997 101.60000000000001 180) (effects (font (size 0.9 0.9)) (justify left))
    (property "Intersheetrefs" "${INTERSHEET_REFS}" (at 490.21999999999997 101.60000000000001 180) (effects (font (size 0.8 0.8)) (hide yes))))
(symbol (lib_id "KINO_A0:RS700") (at 73.66 137.16 0) (unit 1) (in_bom yes) (on_board yes) (dnp no)
    (property "Reference" "RS700" (at 73.66 124.53999999999999 0) (effects (font (size 1.27 1.27))))
    (property "Value" "0.005 1% 1W" (at 73.66 127.03999999999999 0) (effects (font (size 1.0 1.0))))
    (property "Footprint" "Resistor_SMD:R_1206_3216Metric" (at 73.66 137.16 0) (effects (font (size 1 1)) (hide yes)))
    (property "Datasheet" "https://www.vishay.com/en/product/30122/" (at 73.66 137.16 0) (effects (font (size 1 1)) (hide yes)))
    (property "Design note" "High side after F1100. 4.4 A = 22 mV (gauge range 25 mV), 97 mW. Kelvin taps from the pad inner edges." (at 73.66 137.16 0) (effects (font (size 1 1)) (hide yes))) (pin "1")(pin "2"))
(wire (pts (xy 66.03999999999999 137.16) (xy 60.959999999999994 137.16)) (stroke (width 0) (type default)))
(global_label "PACK_FUSED" (shape bidirectional) (at 60.959999999999994 137.16 0) (effects (font (size 0.9 0.9)) (justify right))
    (property "Intersheetrefs" "${INTERSHEET_REFS}" (at 60.959999999999994 137.16 0) (effects (font (size 0.8 0.8)) (hide yes))))
(wire (pts (xy 81.28 137.16) (xy 86.36 137.16)) (stroke (width 0) (type default)))
(global_label "BAT_PROTECTED" (shape bidirectional) (at 86.36 137.16 180) (effects (font (size 0.9 0.9)) (justify left))
    (property "Intersheetrefs" "${INTERSHEET_REFS}" (at 86.36 137.16 180) (effects (font (size 0.8 0.8)) (hide yes))))
(embedded_fonts no))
